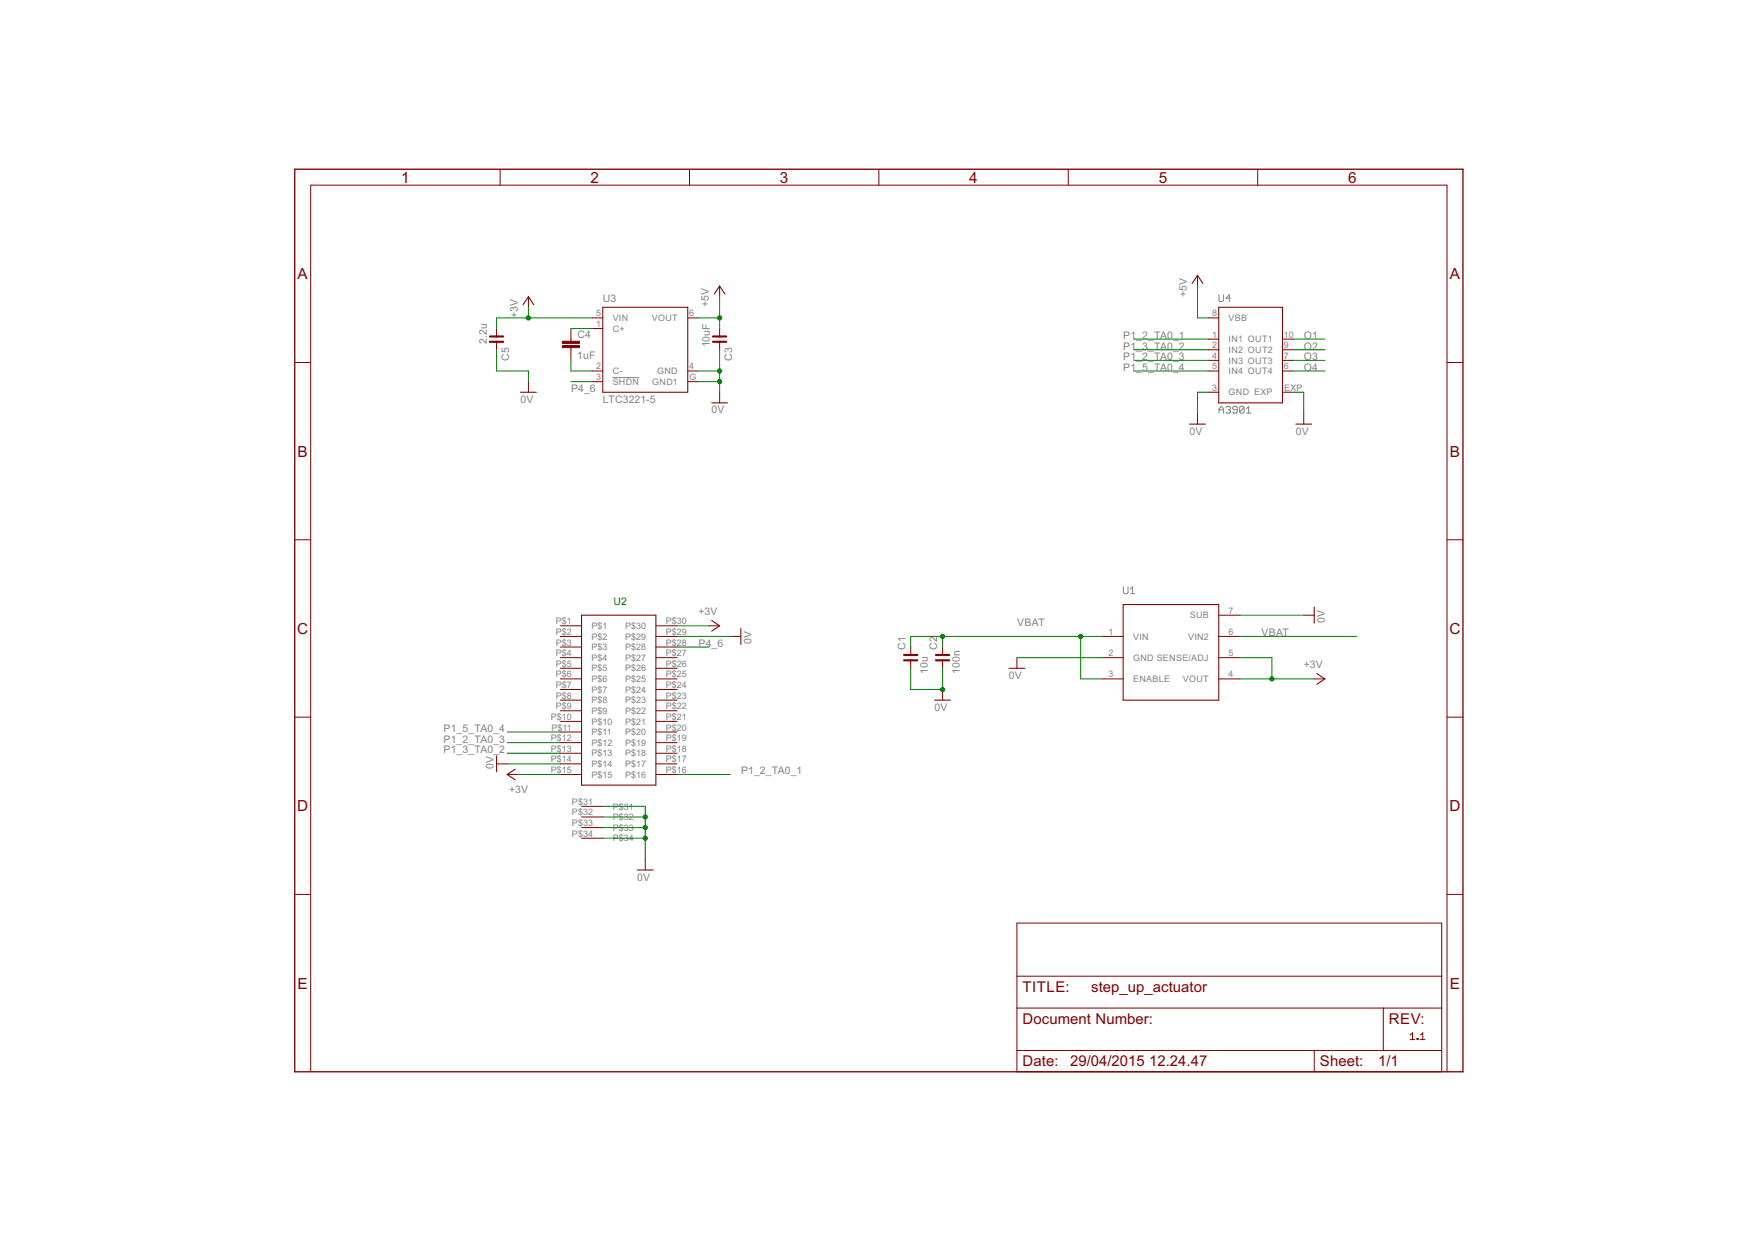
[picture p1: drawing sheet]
<svg xmlns="http://www.w3.org/2000/svg" width="420mm" height="297mm" viewBox="0 0 420 297" stroke-linecap="round" stroke-linejoin="round" font-family="sans-serif">
<g fill="none" stroke="#808080" stroke-width=".24">
<path d="M291.5 70.5v1.4l.3 .2h.5l.3-.2v-1.4M294.2 71.3h-1l.8-.8v1.6M146.5 90.3h6.4M291.5 98.8v-1.1l.6-.5 .5 .5v1.1M291.5 98h1.1M293.2 97.5l.2-.3h.6l.2 .3v.2l-.2 .3M293.7 98h.3M294 98l.2 .3v.2l-.2 .3h-.6l-.2-.3M295.9 98h-.8l-.3-.3v-.2l.3-.3h.5l.3 .3v1l-.3 .3h-.5l-.3-.3M297.5 97.5l-.3-.3h-.5l-.3 .3v1M297.5 97.5v1l-.3 .3h-.5l-.3-.3M297.5 97.5l-1.1 1"/>
<path d="M298.1 98.8h1M298.1 97.7l.5-.5v1.6M268.6 140.4v1.3l.3 .3h.6l.2-.3v-1.3M270.3 142h1.1M270.3 140.9l.5-.5v1.6"/>
</g>
<g fill="none" stroke="#800000" stroke-width=".24">
<path d="M119.6 40.5v3.8M164.9 40.5v3.8M210.2 40.5v3.8M255.5 40.5v3.8M300.8 40.5v3.8M118.7 78.6v1.9M126.4 71v2.5M136.5 78.6v3M141.6 76h2.5M141.6 78.6h2.5M164.5 76h2.5M172.1 68.4v2.6"/>
<path d="M172.1 78.6v1.9M286.4 65.9v2.5M288.9 76h2.5M70.5 86.7h3.8M118.7 81.7v2M126.4 91.3v2.5M136.5 83.1v3.1M141.6 88.7h2.5M141.6 91.3h2.5M164.5 88.7h2.5M164.5 91.3h2.5M172.1 81.7v2"/>
<path d="M172.1 93.8v2.6M286.4 98.9v2.5M288.9 81.1h2.5M288.9 83.7h2.5M288.9 86.2h2.5M288.9 88.7h2.5M288.9 93.8h2.5M306.7 81.1h2.5M306.7 83.7h2.5M306.7 86.2h2.5M306.7 88.7h2.5M306.7 93.8h2.5"/>
<path d="M311.8 98.9v2.5M346 86.7h3.8M70.5 129.1h3.8M346 129.1h3.8M134 152.2h5.1M134 157.3h5.1M134 149.7h5.1M134 154.7h5.1M134 159.8h5.1M156.8 152.2h5.1M156.8 157.3h5.1M156.8 149.7h5.1"/>
<path d="M156.8 154.7h5.1M156.8 159.8h5.1M169.5 149.7h2.6M174.6 152.2h2.6M217.8 154.7v2M217.8 157.9v1.9M225.4 154.7v2M225.4 157.9v1.9M243.2 157.3v2.5M263.5 152.2h5.1M263.5 157.3h5.1M291.4 152.2h5.1"/>
<path d="M291.4 157.3h5.1M291.4 147.1h5.1M311.8 147.1h2.5M70.5 171.5h3.8M134 162.4h5.1M134 164.9h5.1M134 167.4h5.1M134 170h5.1M134 172.5h5.1M134 175.1h5.1M134 177.6h5.1M156.8 162.4h5.1"/>
<path d="M156.8 164.9h5.1M156.8 167.4h5.1M156.8 170h5.1M156.8 172.5h5.1M156.8 175.1h5.1M156.8 177.6h5.1M225.4 164.9v2.5M263.5 162.4h5.1M291.4 162.4h5.1M314.3 162.4h2.5M346 171.5h3.8M118.7 182.7h2.6"/>
<path d="M121.3 185.2h2.5M134 180.1h5.1M134 182.7h5.1M134 185.2h5.1M139.1 192.8h5M139.1 195.4h5M139.1 197.9h5M156.8 180.1h5.1M156.8 182.7h5.1M156.8 185.2h5.1M70.5 213.9h3.8M139.1 200.5h5"/>
<path d="M154.3 205.5v2.6M346 213.9h3.8M243.2 220.8h101.6v35.5h-101.6zM243.2 233.5h101.6M74.3 256.3v-212h271.7v212M243.2 241.1h101.6M243.2 251.2h101.6M314.3 251.2v5.1M330.8 241.1v10.1M337.2 247.5l.6-.5v1.6M337.2 248.6h1.1M338.9 248.4h.2v.2h-.2z"/>
<path d="M339.7 248.6h1.1M339.7 247.5l.5-.5v1.6"/>
</g>
<g fill="none" stroke="#800000" stroke-width=".25">
<path d="M125.1 72.9l1.3-1.9 1.2 1.9M144.1 73.5h20.4v20.3h-20.4zM170.8 70.3l1.3-1.9 1.3 1.9M285.1 67.8l1.3-1.9 1.2 1.9M291.4 73.5h15.3v22.9h-15.3zM124.5 93.8h3.8M170.2 96.4h3.8M284.5 101.4h3.8M309.9 101.4h3.7M139.1 147.1h17.7v40.7h-17.7zM170.2 148.4l1.9 1.3-1.9 1.2M177.2 150.3v3.8"/>
<path d="M241.3 159.8h3.8M268.6 144.6h22.8v22.8h-22.8zM314.3 145.2v3.8M223.5 167.4h3.8M314.9 161.1l1.9 1.3-1.9 1.2M118.7 180.8v3.8M123.2 184l-1.9 1.2 1.9 1.3M152.4 208.1h3.8"/>
</g>
<g fill="#800000" stroke="#800000" stroke-width=".24">
<path d="M134.5 82.6h4.1v.5h-4.1z"/>
<path d="M134.5 81.6h4.1v.5h-4.1z"/>
</g>
<path d="M70.5 40.5h279.3v215.8h-279.3z" fill="none" stroke="#800000" stroke-width=".32"/>
<path d="M117.2 81.7h3.1M117.2 80.5h3.1M170.5 81.7h3.2M170.5 80.5h3.2M216.2 156.7h3.2M216.2 157.9h3.2M223.8 156.7h3.2M223.8 157.9h3.2" fill="none" stroke="#800000" stroke-width=".51"/>
<g fill="none" stroke="#008000" stroke-width=".24">
<path d="M126.4 73.5v2.5M136.5 78.6h5.1M141.6 76h-22.9v2.6M167 76h5.1M172.1 71v7.6M286.4 68.4v7.6h2.5M118.7 83.7v5h7.7v2.6M136.5 86.2v2.5h5.1M136.5 91.3h5.1M167 88.7h5.1M167 91.3h5.1M172.1 83.7v10.1"/>
<path d="M271.1 88.7h17.8M271.1 81.1h17.8M271.1 83.7h17.8M271.1 86.2h17.8M288.9 93.8h-2.5v5.1M309.2 88.7h7.6M309.2 93.8h2.6v5.1M309.2 81.1h7.6M309.2 83.7h7.6M309.2 86.2h7.6M161.9 152.2h12.7M161.9 149.7h7.6"/>
<path d="M161.9 154.7h7.6M217.8 159.8v5.1h7.6v-5.1M225.4 152.2v2.5M243.2 157.3h20.3M258.4 152.2v10.2h5.1M263.5 152.2h-45.7v2.5M296.5 157.3h7.6v5.1M296.5 147.1h15.3M296.5 152.2h27.9M121.3 177.6h12.7M121.3 175.1h12.7M296.5 162.4h17.8"/>
<path d="M121.3 182.7h12.7M121.3 180.1h12.7M123.8 185.2h10.2M144.1 192.8h10.2v12.7M144.1 195.4h10.2M144.1 197.9h10.2M161.9 185.2h12.7M144.1 200.5h10.2"/>
</g>
<g fill="#008000" stroke="#008000" stroke-width=".24">
<circle cx="172.1" cy="91.3" r=".51"/>
<circle cx="172.1" cy="88.7" r=".51"/>
<circle cx="225.4" cy="164.9" r=".51"/>
<circle cx="154.3" cy="195.4" r=".51"/>
<circle cx="154.3" cy="197.9" r=".51"/>
<circle cx="154.3" cy="200.5" r=".51"/>
<circle cx="304.1" cy="162.4" r=".51"/>
<circle cx="126.4" cy="76" r=".51"/>
<circle cx="172.1" cy="76" r=".51"/>
<circle cx="258.4" cy="152.2" r=".51"/>
<circle cx="225.4" cy="152.2" r=".51"/>
</g>
<g font-size="4.1" fill="#800000">
<text x="95.9" y="43.7">1</text>
<text x="141.2" y="43.7">2</text>
<text x="186.5" y="43.7">3</text>
<text x="231.8" y="43.7">4</text>
<text x="277.1" y="43.7">5</text>
<text x="322.4" y="43.7">6</text>
<text x="71.2" y="66.8">A</text>
<text x="346.7" y="66.8">A</text>
<text x="71.2" y="109.2">B</text>
<text x="346.7" y="109.2">B</text>
<text x="71.1" y="151.6">C</text>
<text x="346.6" y="151.6">C</text>
<text x="71.1" y="194">D</text>
<text x="346.6" y="194">D</text>
<text x="71.2" y="236.4">E</text>
<text x="346.7" y="236.4">E</text>
</g>
<g font-size="4" fill="#800000">
<text x="244.5" y="237.3">TITLE:</text>
<text x="261" y="237.3">step_up_actuator</text>
<text x="244.5" y="244.9">Document Number:</text>
<text x="332.1" y="244.9">REV:</text>
<text x="244.5" y="255.1">Date: 29/04/2015</text>
<text x="274.8" y="255.1">12.24.47</text>
<text x="315.6" y="255.1">Sheet:</text>
<text x="329.5" y="255.1">1/1</text>
</g>
<g font-size="2.8" fill="#808080">
<text x="283.8" y="70.9" transform="rotate(-90 283.8 70.9)">+5V</text>
<text x="123.8" y="76" transform="rotate(-90 123.8 76)">+3V</text>
<text x="144.2" y="72.2">U3</text>
<text x="169.5" y="73.5" transform="rotate(-90 169.5 73.5)">+5V</text>
<text x="116.4" y="82.2" transform="rotate(-90 116.4 82.2)">2.2u</text>
<text x="138.1" y="80.7">C4</text>
<text x="169.7" y="83.1" transform="rotate(-90 169.7 83.1)">10uF</text>
<text x="268.6" y="81.1">P1_2_TA0_1</text>
<text x="268.6" y="83.6">P1_3_TA0_2</text>
<text x="311.8" y="81.1">O1</text>
<text x="311.8" y="83.6">O2</text>
<text x="121.8" y="86.2" transform="rotate(-90 121.8 86.2)">C5</text>
<text x="138" y="85.8">1uF</text>
<text x="175.1" y="86.2" transform="rotate(-90 175.1 86.2)">C3</text>
<text x="268.6" y="86.2">P1_2_TA0_3</text>
<text x="268.6" y="88.7">P1_5_TA0_4</text>
<text x="311.8" y="86.2">O3</text>
<text x="311.8" y="88.7">O4</text>
<text x="136.6" y="93.8">P4_6</text>
<text x="124.5" y="96.3">0V</text>
<text x="144.2" y="96.3">LTC3221-5</text>
<text x="170.2" y="98.9">0V</text>
<text x="284.5" y="104">0V</text>
<text x="309.8" y="104">0V</text>
<text x="167" y="147.1">+3V</text>
<text x="243.2" y="149.7">VBAT</text>
<text x="316.8" y="149" transform="rotate(-90 316.8 149)">0V</text>
<text x="167" y="154.7">P4_6</text>
<text x="179.7" y="154.1" transform="rotate(-90 179.7 154.1)">0V</text>
<text x="216.5" y="155.3" transform="rotate(-90 216.5 155.3)">C1</text>
<text x="224.1" y="155.3" transform="rotate(-90 224.1 155.3)">C2</text>
<text x="301.6" y="152.2">VBAT</text>
<text x="221.9" y="161.1" transform="rotate(-90 221.9 161.1)">10u</text>
<text x="229.5" y="161.1" transform="rotate(-90 229.5 161.1)">100n</text>
<text x="311.8" y="159.8">+3V</text>
<text x="241.3" y="162.4">0V</text>
<text x="223.5" y="170">0V</text>
<text x="106.1" y="177.6">P1_2_TA0_3</text>
<text x="106.1" y="175.1">P1_5_TA0_4</text>
<text x="106.1" y="180.1">P1_3_TA0_2</text>
<text x="118" y="183.9" transform="rotate(-90 118 183.9)">0V</text>
<text x="177.2" y="185.2">P1_2_TA0_1</text>
<text x="121.7" y="189.5">+3V</text>
<text x="152.4" y="210.6">0V</text>
</g>
<text font-size="2.8" fill="#008000" x="146.7" y="144.6">U2</text>
<g font-size="2.4" fill="#808080">
<text x="142.6" y="75.7">5</text>
<text x="146.5" y="76.8">VIN</text>
<text x="155.9" y="76.8">VOUT</text>
<text x="164.8" y="75.7">6</text>
<text x="289.9" y="75.7">8</text>
<text x="293.8" y="76.8">VBB</text>
<text x="142.6" y="78.2">1</text>
<text x="146.5" y="79.3">C+</text>
<text x="289.9" y="80.7">1</text>
<text x="289.9" y="83.3">2</text>
<text x="293.8" y="81.9">IN1 OUT1</text>
<text x="307" y="80.7">10</text>
<text x="307" y="83.3">9</text>
<text x="142.6" y="88.4">2</text>
<text x="146.5" y="89.5">C-</text>
<text x="157.1" y="89.5">GND</text>
<text x="164.8" y="88.4">4</text>
<text x="289.9" y="85.8">4</text>
<text x="289.9" y="88.4">5</text>
<text x="293.8" y="84.4">IN2 OUT2</text>
<text x="293.8" y="86.9">IN3 OUT3</text>
<text x="293.8" y="89.5">IN4 OUT4</text>
<text x="307" y="85.8">7</text>
<text x="307" y="88.4">6</text>
<text x="142.6" y="90.9">3</text>
<text x="146.5" y="92">SHDN</text>
<text x="156" y="92">GND1</text>
<text x="164.9" y="90.9">G</text>
<text x="289.9" y="93.4">3</text>
<text x="293.8" y="94.6">GND EXP</text>
<text x="307.1" y="93.4">EXP</text>
<text x="132.9" y="149.3">P$1</text>
<text x="159.2" y="149.3">P$30</text>
<text x="284.5" y="147.9">SUB</text>
<text x="293.8" y="146.8">7</text>
<text x="132.9" y="151.9">P$2</text>
<text x="132.9" y="154.4">P$3</text>
<text x="141.4" y="150.4">P$1</text>
<text x="141.4" y="153">P$2</text>
<text x="141.4" y="155.5">P$3</text>
<text x="149.5" y="155.5">P$28</text>
<text x="149.5" y="153">P$29</text>
<text x="149.5" y="150.4">P$30</text>
<text x="159.2" y="154.4">P$28</text>
<text x="159.2" y="151.9">P$29</text>
<text x="265.1" y="151.9">1</text>
<text x="271" y="153">VIN</text>
<text x="284.1" y="153">VIN2</text>
<text x="293.8" y="151.9">6</text>
<text x="132.9" y="156.9">P$4</text>
<text x="132.9" y="159.5">P$5</text>
<text x="141.4" y="158.1">P$4</text>
<text x="141.4" y="160.6">P$5</text>
<text x="149.5" y="160.6">P$26</text>
<text x="149.5" y="158.1">P$27</text>
<text x="159.2" y="159.5">P$26</text>
<text x="159.2" y="156.9">P$27</text>
<text x="265.1" y="156.9">2</text>
<text x="271" y="158.1">GND SENSE/ADJ</text>
<text x="293.8" y="156.9">5</text>
<text x="132.9" y="162">P$6</text>
<text x="132.9" y="164.6">P$7</text>
<text x="132.9" y="167.1">P$8</text>
<text x="141.4" y="163.1">P$6</text>
<text x="141.4" y="165.7">P$7</text>
<text x="149.5" y="165.7">P$24</text>
<text x="149.5" y="163.1">P$25</text>
<text x="159.2" y="167.1">P$23</text>
<text x="159.2" y="164.6">P$24</text>
<text x="159.2" y="162">P$25</text>
<text x="265.1" y="162">3</text>
<text x="271" y="163.1">ENABLE</text>
<text x="282.9" y="163.1">VOUT</text>
<text x="293.8" y="162">4</text>
<text x="131.7" y="172.2">P$10</text>
<text x="132.9" y="169.6">P$9</text>
<text x="141.4" y="168.2">P$8</text>
<text x="141.4" y="170.7">P$9</text>
<text x="141.4" y="173.3">P$10</text>
<text x="149.5" y="173.3">P$21</text>
<text x="149.5" y="170.7">P$22</text>
<text x="149.5" y="168.2">P$23</text>
<text x="159.2" y="172.2">P$21</text>
<text x="159.2" y="169.6">P$22</text>
<text x="131.7" y="177.2">P$12</text>
<text x="131.7" y="179.8">P$13</text>
<text x="131.9" y="174.7">P$11</text>
<text x="141.4" y="175.8">P$11</text>
<text x="141.4" y="178.4">P$12</text>
<text x="149.5" y="178.4">P$19</text>
<text x="149.5" y="175.8">P$20</text>
<text x="159.2" y="179.8">P$18</text>
<text x="159.2" y="177.2">P$19</text>
<text x="159.2" y="174.7">P$20</text>
<text x="131.7" y="182.3">P$14</text>
<text x="131.7" y="184.9">P$15</text>
<text x="141.4" y="180.9">P$13</text>
<text x="141.4" y="183.4">P$14</text>
<text x="141.4" y="186">P$15</text>
<text x="149.5" y="186">P$16</text>
<text x="149.5" y="183.4">P$17</text>
<text x="149.5" y="180.9">P$18</text>
<text x="159.2" y="184.9">P$16</text>
<text x="159.2" y="182.3">P$17</text>
<text x="136.8" y="192.5">P$31</text>
<text x="136.8" y="195">P$32</text>
<text x="136.8" y="197.6">P$33</text>
<text x="146.5" y="193.6">P$31</text>
<text x="146.5" y="196.1">P$32</text>
<text x="136.8" y="200.1">P$34</text>
<text x="146.5" y="198.7">P$33</text>
<text x="146.5" y="201.2">P$34</text>
</g>
</svg>
